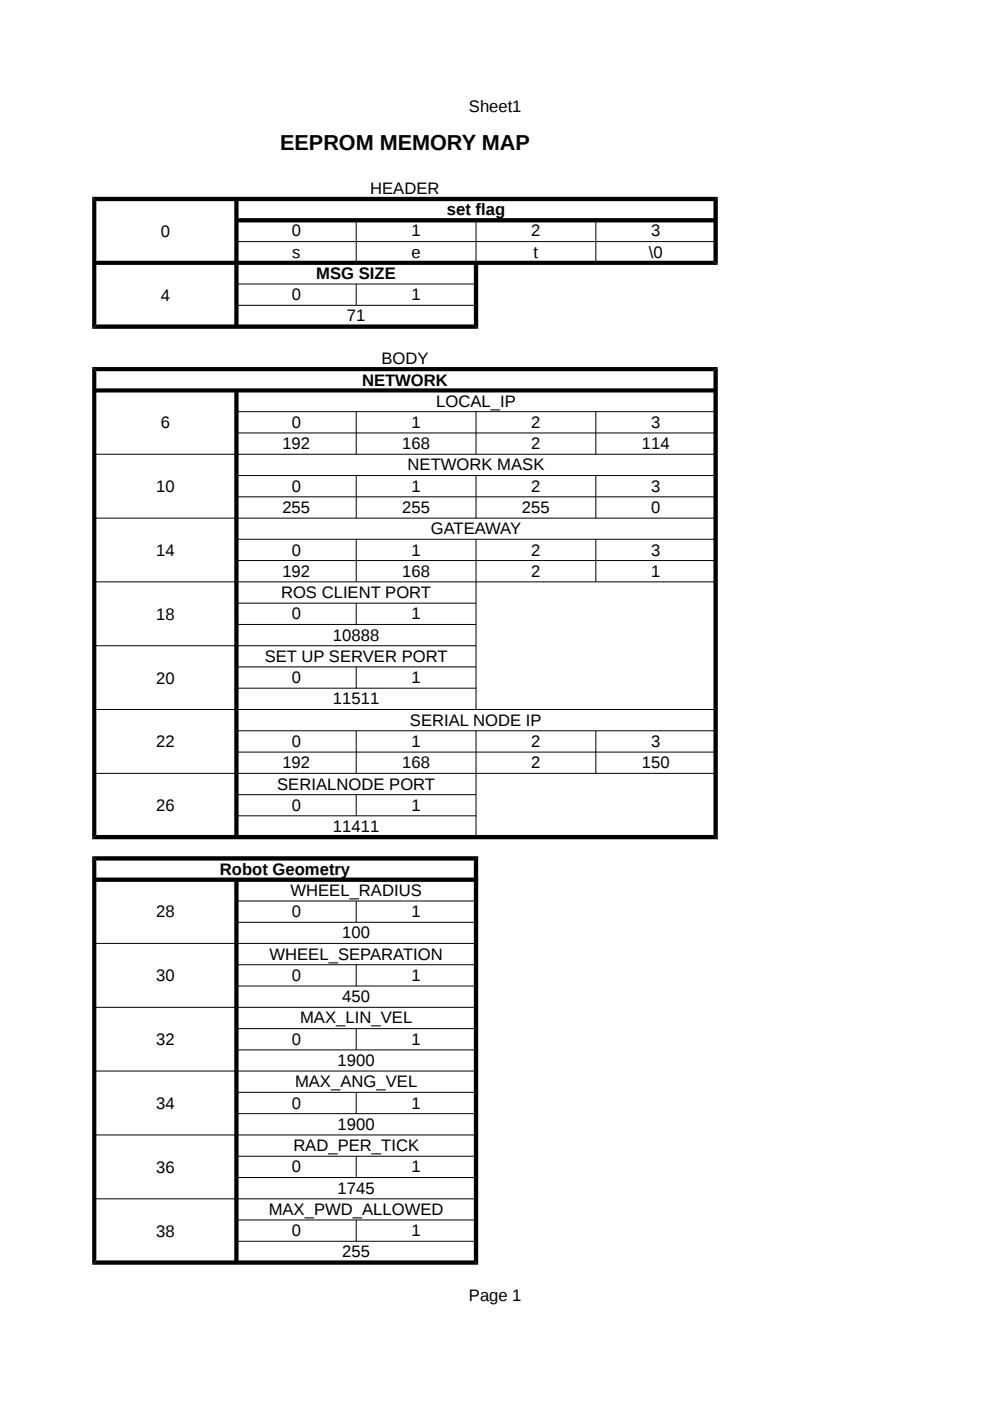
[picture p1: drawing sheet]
<svg xmlns="http://www.w3.org/2000/svg" width="210mm" height="297mm" viewBox="0 0 210 297" stroke-linecap="round" stroke-linejoin="round" font-family="sans-serif">
<g fill="#000">
<path d="M19.5 41.7h132.7l-.9 1h-130.9z" fill-rule="evenodd"/>
<path d="M20.4 55.3h130.9l.9 .9h-131.8l-.4-.5z" fill-rule="evenodd"/>
<path d="M50.6 46.2h100.7l.4 .5-.4 .5h-100.7l-.5-.5z" fill-rule="evenodd"/>
<path d="M151.7 42.2l.5-.5v14.5l-.9-.9v-12.6z" fill-rule="evenodd"/>
<path d="M19.5 77.8h132.7l-.9 .9h-130.9z" fill-rule="evenodd"/>
<path d="M19.5 41.7l.9 1v26.1l-.9 .9z" fill-rule="evenodd"/>
<path d="M20.4 68.8h80.1l.9 .9h-81.9z" fill-rule="evenodd"/>
<path d="M50.1 42.2l.5 .5v26.1l-.5 .5-.4-.5v-26.1z" fill-rule="evenodd"/>
<path d="M100.5 56.2l.4-.5 .5 .5v13.5l-.9-.9z" fill-rule="evenodd"/>
<path d="M20.4 82.3h130.9l.4 .5-.4 .4h-130.9l-.4-.4z" fill-rule="evenodd"/>
<path d="M19.5 77.8l.9 .9v98.3l-.9 .9z" fill-rule="evenodd"/>
<path d="M20.4 177h130.9l.9 .9h-132.7z" fill-rule="evenodd"/>
<path d="M49.7 83.2l.4-.4 .5 .4v93.8l-.5 .5-.4-.5z" fill-rule="evenodd"/>
<path d="M151.3 78.7l.9-.9v100.1l-.9-.9z" fill-rule="evenodd"/>
<path d="M19.5 181.5h81.9l-.9 1h-80.1z" fill-rule="evenodd"/>
<path d="M20.4 186.1h80.1l.4 .4-.4 .5h-80.1l-.4-.5z" fill-rule="evenodd"/>
<path d="M19.5 181.5l.9 1v84.7l-.9 .9z" fill-rule="evenodd"/>
<path d="M20.4 267.2h80.1l.9 .9h-81.9z" fill-rule="evenodd"/>
<path d="M49.7 187l.4-.5 .5 .5v80.2l-.5 .5-.4-.5z" fill-rule="evenodd"/>
<path d="M100.9 182l.5-.5v86.6l-.9-.9v-84.7z" fill-rule="evenodd"/>
</g>
<g fill="none" stroke="#000" stroke-width=".21">
<path d="M50.1 51.2h101.6M75.5 46.7v9M100.9 46.7v9M126.3 46.7v9M50.1 60.2h50.8M50.1 64.7h50.8M75.5 60.2v4.5M20 96.3h131.7M50.1 87.3h101.6M50.1 91.8h101.6M75.5 87.3v9M100.9 87.3v9"/>
<path d="M126.3 87.3v9M20 109.9h131.7M50.1 100.8h101.6M50.1 105.3h101.6M50.1 114.3h101.6M50.1 118.9h101.6M75.5 100.8v9.1M75.5 114.3v9.1M100.9 100.8v9.1M100.9 114.3v36.1M126.3 100.8v9.1M126.3 114.3v9.1"/>
<path d="M20 123.4h131.7M20 136.9h80.9M50.1 127.9h50.8M50.1 132.4h50.8M75.5 127.9v4.5M20 150.4h131.7M50.1 141.4h50.8M50.1 145.9h50.8M50.1 154.9h101.6M50.1 159.5h101.6M75.5 141.4v4.5M75.5 154.9v9.1"/>
<path d="M100.9 154.9v22.6M126.3 154.9v9.1M20 164h131.7M50.1 168.5h50.8M50.1 173h50.8M75.5 168.5v4.5M50.1 191h50.8M50.1 195.5h50.8M75.5 191v4.5M20 200h80.9M20 213.6h80.9M50.1 204.5h50.8"/>
<path d="M50.1 209.1h50.8M50.1 218.1h50.8M75.5 204.5v4.6M75.5 218.1v4.5M20 227.1h80.9M50.1 222.6h50.8M50.1 231.6h50.8M50.1 236.1h50.8M75.5 231.6v4.5M20 240.6h80.9M20 254.2h80.9M50.1 245.1h50.8"/>
<path d="M50.1 249.7h50.8M50.1 258.7h50.8M75.5 245.1v4.6M75.5 258.7v4.5M50.1 263.2h50.8"/>
</g>
<text font-size="4.6" x="59.4" y="31.9">EEPROM MEMORY MAP</text>
<g font-size="3.5">
<text x="99.4" y="23.7">Sheet1</text>
<text x="78.5" y="41.1">HEADER</text>
<text x="94.8" y="45.6">set flag</text>
<text x="34.1" y="50.2">0</text>
<text x="61.8" y="50.1">0</text>
<text x="87.2" y="50.1">1</text>
<text x="112.6" y="50.1">2</text>
<text x="138" y="50.1">3</text>
<text x="61.9" y="54.6">s</text>
<text x="67.1" y="59.2">MSG SIZE</text>
<text x="87.2" y="54.6">e</text>
<text x="113.1" y="54.6">t</text>
<text x="137.5" y="54.6">\0</text>
<text x="34.1" y="63.7">4</text>
<text x="61.8" y="63.7">0</text>
<text x="87.2" y="63.7">1</text>
<text x="73.6" y="68.2">71</text>
<text x="80.9" y="77.2">BODY</text>
<text x="76.8" y="81.8">NETWORK</text>
<text x="92.5" y="86.2">LOCAL_IP</text>
<text x="34.1" y="90.8">6</text>
<text x="59.9" y="95.2">192</text>
<text x="61.8" y="90.7">0</text>
<text x="85.3" y="95.2">168</text>
<text x="87.2" y="90.7">1</text>
<text x="112.6" y="90.7">2</text>
<text x="112.6" y="95.2">2</text>
<text x="136.1" y="95.2">114</text>
<text x="138" y="90.7">3</text>
<text x="86.4" y="99.7">NETWORK MASK</text>
<text x="33.1" y="104.3">10</text>
<text x="61.8" y="104.2">0</text>
<text x="87.2" y="104.2">1</text>
<text x="112.6" y="104.2">2</text>
<text x="138" y="104.2">3</text>
<text x="59.9" y="108.8">255</text>
<text x="85.3" y="108.8">255</text>
<text x="91.3" y="113.3">GATEAWAY</text>
<text x="110.7" y="108.8">255</text>
<text x="138" y="108.8">0</text>
<text x="33.1" y="117.9">14</text>
<text x="61.8" y="117.8">0</text>
<text x="87.2" y="117.8">1</text>
<text x="112.6" y="117.8">2</text>
<text x="138" y="117.8">3</text>
<text x="59.9" y="122.3">192</text>
<text x="85.3" y="122.3">168</text>
<text x="112.6" y="122.3">2</text>
<text x="138" y="122.3">1</text>
<text x="33.1" y="131.4">18</text>
<text x="59.6" y="126.8">ROS CLIENT PORT</text>
<text x="61.8" y="131.3">0</text>
<text x="87.2" y="131.3">1</text>
<text x="70.6" y="135.8">10888</text>
<text x="56.1" y="140.3">SET UP SERVER PORT</text>
<text x="33.1" y="144.9">20</text>
<text x="61.8" y="144.9">0</text>
<text x="70.6" y="149.4">11511</text>
<text x="87.2" y="144.9">1</text>
<text x="86.9" y="153.8">SERIAL NODE IP</text>
<text x="33.1" y="158.4">22</text>
<text x="61.8" y="158.4">0</text>
<text x="87.2" y="158.4">1</text>
<text x="112.6" y="158.4">2</text>
<text x="138" y="158.4">3</text>
<text x="58.8" y="167.4">SERIALNODE PORT</text>
<text x="59.9" y="162.9">192</text>
<text x="85.3" y="162.9">168</text>
<text x="112.6" y="162.9">2</text>
<text x="136.1" y="162.9">150</text>
<text x="33.1" y="172">26</text>
<text x="61.8" y="171.9">0</text>
<text x="87.2" y="171.9">1</text>
<text x="70.6" y="176.4">11411</text>
<text x="46.6" y="185.5">Robot Geometry</text>
<text x="61.6" y="189.9">WHEEL_RADIUS</text>
<text x="33.1" y="194.5">28</text>
<text x="61.8" y="194.5">0</text>
<text x="87.2" y="194.5">1</text>
<text x="57.1" y="203.5">WHEEL_SEPARATION</text>
<text x="72.6" y="199">100</text>
<text x="33.1" y="208">30</text>
<text x="61.8" y="208">0</text>
<text x="87.2" y="208">1</text>
<text x="72.6" y="212.5">450</text>
<text x="33.1" y="221.6">32</text>
<text x="61.8" y="221.5">0</text>
<text x="63.6" y="217">MAX_LIN_VEL</text>
<text x="87.2" y="221.5">1</text>
<text x="71.6" y="226">1900</text>
<text x="62.5" y="230.5">MAX_ANG_VEL</text>
<text x="33.1" y="235.1">34</text>
<text x="61.8" y="235.1">0</text>
<text x="71.6" y="239.5">1900</text>
<text x="87.2" y="235.1">1</text>
<text x="62.2" y="244.1">RAD_PER_TICK</text>
<text x="33.1" y="248.6">36</text>
<text x="61.8" y="248.6">0</text>
<text x="87.2" y="248.6">1</text>
<text x="57" y="257.6">MAX_PWD_ALLOWED</text>
<text x="71.6" y="253.1">1745</text>
<text x="33.1" y="262.2">38</text>
<text x="61.8" y="262.1">0</text>
<text x="87.2" y="262.1">1</text>
<text x="72.6" y="266.6">255</text>
<text x="99.4" y="275.7">Page 1</text>
</g>
</svg>
